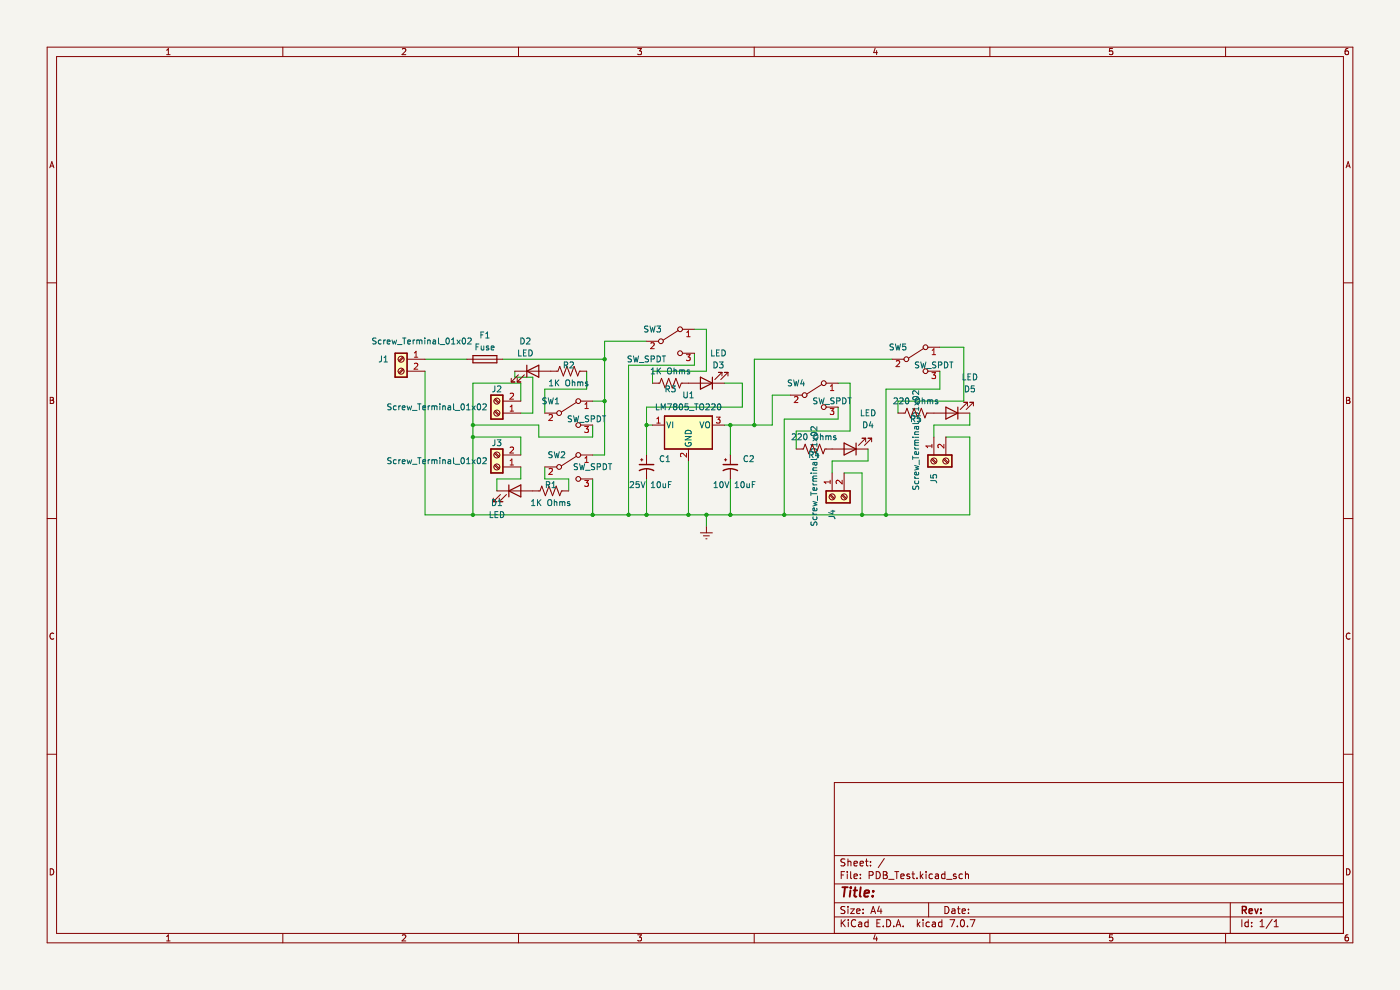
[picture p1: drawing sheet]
(kicad_sch (version 20230121) (generator eeschema)

 (paper "A4")

 (lib_symbols
  (symbol "Connector:Screw_Terminal_01x02" (pin_names (offset 1.016) hide) (in_bom yes) (on_board yes)
   (property "Reference" "J" (at 0 2.54 0) (effects (font (size 1.27 1.27))))
   (property "Value" "Screw_Terminal_01x02" (at 0 -5.08 0) (effects (font (size 1.27 1.27))))
   (property "Footprint" "" (at 0 0 0) (effects (font (size 1.27 1.27)) hide))
   (property "Datasheet" "~" (at 0 0 0) (effects (font (size 1.27 1.27)) hide))
   (symbol "Screw_Terminal_01x02_1_1"
    (rectangle (start -1.27 1.27) (end 1.27 -3.81) (stroke (width 0.254) (type default)) (fill (type background)))
    (circle (center 0 -2.54) (radius 0.635) (stroke (width 0.1524) (type default)) (fill (type none)))
    (polyline (pts (xy -0.5334 -2.2098) (xy 0.3302 -3.048)) (stroke (width 0.1524) (type default)) (fill (type none)))
    (polyline (pts (xy -0.5334 0.3302) (xy 0.3302 -0.508)) (stroke (width 0.1524) (type default)) (fill (type none)))
    (polyline (pts (xy -0.3556 -2.032) (xy 0.508 -2.8702)) (stroke (width 0.1524) (type default)) (fill (type none)))
    (polyline (pts (xy -0.3556 0.508) (xy 0.508 -0.3302)) (stroke (width 0.1524) (type default)) (fill (type none)))
    (circle (center 0 0) (radius 0.635) (stroke (width 0.1524) (type default)) (fill (type none)))
    (pin passive line (at -5.08 0 0) (length 3.81) (name "Pin_1" (effects (font (size 1.27 1.27)))) (number "1" (effects (font (size 1.27 1.27)))))
    (pin passive line (at -5.08 -2.54 0) (length 3.81) (name "Pin_2" (effects (font (size 1.27 1.27)))) (number "2" (effects (font (size 1.27 1.27)))))))
  (symbol "Device:C_Polarized_Small_US" (pin_numbers hide) (pin_names (offset 0.254) hide) (in_bom yes) (on_board yes)
   (property "Reference" "C" (at 0.254 1.778 0) (effects (font (size 1.27 1.27)) (justify left)))
   (property "Value" "C_Polarized_Small_US" (at 0.254 -2.032 0) (effects (font (size 1.27 1.27)) (justify left)))
   (property "Footprint" "" (at 0 0 0) (effects (font (size 1.27 1.27)) hide))
   (property "Datasheet" "~" (at 0 0 0) (effects (font (size 1.27 1.27)) hide))
   (symbol "C_Polarized_Small_US_0_1"
    (polyline (pts (xy -1.524 0.508) (xy 1.524 0.508)) (stroke (width 0.3048) (type default)) (fill (type none)))
    (polyline (pts (xy -1.27 1.524) (xy -0.762 1.524)) (stroke (width 0) (type default)) (fill (type none)))
    (polyline (pts (xy -1.016 1.27) (xy -1.016 1.778)) (stroke (width 0) (type default)) (fill (type none)))
    (arc (start 1.524 -0.762) (mid 0 -0.3734) (end -1.524 -0.762) (stroke (width 0.3048) (type default)) (fill (type none))))
   (symbol "C_Polarized_Small_US_1_1"
    (pin passive line (at 0 2.54 270) (length 2.032) (name "~" (effects (font (size 1.27 1.27)))) (number "1" (effects (font (size 1.27 1.27)))))
    (pin passive line (at 0 -2.54 90) (length 2.032) (name "~" (effects (font (size 1.27 1.27)))) (number "2" (effects (font (size 1.27 1.27)))))))
  (symbol "Device:Fuse" (pin_numbers hide) (pin_names (offset 0)) (in_bom yes) (on_board yes)
   (property "Reference" "F" (at 2.032 0 90) (effects (font (size 1.27 1.27))))
   (property "Value" "Fuse" (at -1.905 0 90) (effects (font (size 1.27 1.27))))
   (property "Footprint" "" (at -1.778 0 90) (effects (font (size 1.27 1.27)) hide))
   (property "Datasheet" "~" (at 0 0 0) (effects (font (size 1.27 1.27)) hide))
   (symbol "Fuse_0_1"
    (rectangle (start -0.762 -2.54) (end 0.762 2.54) (stroke (width 0.254) (type default)) (fill (type none)))
    (polyline (pts (xy 0 2.54) (xy 0 -2.54)) (stroke (width 0) (type default)) (fill (type none))))
   (symbol "Fuse_1_1"
    (pin passive line (at 0 3.81 270) (length 1.27) (name "~" (effects (font (size 1.27 1.27)))) (number "1" (effects (font (size 1.27 1.27)))))
    (pin passive line (at 0 -3.81 90) (length 1.27) (name "~" (effects (font (size 1.27 1.27)))) (number "2" (effects (font (size 1.27 1.27)))))))
  (symbol "Device:LED" (pin_numbers hide) (pin_names (offset 1.016) hide) (in_bom yes) (on_board yes)
   (property "Reference" "D" (at 0 2.54 0) (effects (font (size 1.27 1.27))))
   (property "Value" "LED" (at 0 -2.54 0) (effects (font (size 1.27 1.27))))
   (property "Footprint" "" (at 0 0 0) (effects (font (size 1.27 1.27)) hide))
   (property "Datasheet" "~" (at 0 0 0) (effects (font (size 1.27 1.27)) hide))
   (symbol "LED_0_1"
    (polyline (pts (xy -1.27 -1.27) (xy -1.27 1.27)) (stroke (width 0.254) (type default)) (fill (type none)))
    (polyline (pts (xy -1.27 0) (xy 1.27 0)) (stroke (width 0) (type default)) (fill (type none)))
    (polyline (pts (xy 1.27 -1.27) (xy 1.27 1.27) (xy -1.27 0) (xy 1.27 -1.27)) (stroke (width 0.254) (type default)) (fill (type none)))
    (polyline (pts (xy -3.048 -0.762) (xy -4.572 -2.286) (xy -3.81 -2.286) (xy -4.572 -2.286) (xy -4.572 -1.524)) (stroke (width 0) (type default)) (fill (type none)))
    (polyline (pts (xy -1.778 -0.762) (xy -3.302 -2.286) (xy -2.54 -2.286) (xy -3.302 -2.286) (xy -3.302 -1.524)) (stroke (width 0) (type default)) (fill (type none))))
   (symbol "LED_1_1"
    (pin passive line (at -3.81 0 0) (length 2.54) (name "K" (effects (font (size 1.27 1.27)))) (number "1" (effects (font (size 1.27 1.27)))))
    (pin passive line (at 3.81 0 180) (length 2.54) (name "A" (effects (font (size 1.27 1.27)))) (number "2" (effects (font (size 1.27 1.27)))))))
  (symbol "Device:R_US" (pin_numbers hide) (pin_names (offset 0)) (in_bom yes) (on_board yes)
   (property "Reference" "R" (at 2.54 0 90) (effects (font (size 1.27 1.27))))
   (property "Value" "R_US" (at -2.54 0 90) (effects (font (size 1.27 1.27))))
   (property "Footprint" "" (at 1.016 -0.254 90) (effects (font (size 1.27 1.27)) hide))
   (property "Datasheet" "~" (at 0 0 0) (effects (font (size 1.27 1.27)) hide))
   (symbol "R_US_0_1"
    (polyline (pts (xy 0 -2.286) (xy 0 -2.54)) (stroke (width 0) (type default)) (fill (type none)))
    (polyline (pts (xy 0 2.286) (xy 0 2.54)) (stroke (width 0) (type default)) (fill (type none)))
    (polyline (pts (xy 0 -0.762) (xy 1.016 -1.143) (xy 0 -1.524) (xy -1.016 -1.905) (xy 0 -2.286)) (stroke (width 0) (type default)) (fill (type none)))
    (polyline (pts (xy 0 0.762) (xy 1.016 0.381) (xy 0 0) (xy -1.016 -0.381) (xy 0 -0.762)) (stroke (width 0) (type default)) (fill (type none)))
    (polyline (pts (xy 0 2.286) (xy 1.016 1.905) (xy 0 1.524) (xy -1.016 1.143) (xy 0 0.762)) (stroke (width 0) (type default)) (fill (type none))))
   (symbol "R_US_1_1"
    (pin passive line (at 0 3.81 270) (length 1.27) (name "~" (effects (font (size 1.27 1.27)))) (number "1" (effects (font (size 1.27 1.27)))))
    (pin passive line (at 0 -3.81 90) (length 1.27) (name "~" (effects (font (size 1.27 1.27)))) (number "2" (effects (font (size 1.27 1.27)))))))
  (symbol "Regulator_Linear:LM7805_TO220" (pin_names (offset 0.254)) (in_bom yes) (on_board yes)
   (property "Reference" "U" (at -3.81 3.175 0) (effects (font (size 1.27 1.27))))
   (property "Value" "LM7805_TO220" (at 0 3.175 0) (effects (font (size 1.27 1.27)) (justify left)))
   (property "Footprint" "Package_TO_SOT_THT:TO-220-3_Vertical" (at 0 5.715 0) (effects (font (size 1.27 1.27) italic) hide))
   (property "Datasheet" "https://www.onsemi.cn/PowerSolutions/document/MC7800-D.PDF" (at 0 -1.27 0) (effects (font (size 1.27 1.27)) hide))
   (symbol "LM7805_TO220_0_1"
    (rectangle (start -5.08 1.905) (end 5.08 -5.08) (stroke (width 0.254) (type default)) (fill (type background))))
   (symbol "LM7805_TO220_1_1"
    (pin power_in line (at -7.62 0 0) (length 2.54) (name "VI" (effects (font (size 1.27 1.27)))) (number "1" (effects (font (size 1.27 1.27)))))
    (pin power_in line (at 0 -7.62 90) (length 2.54) (name "GND" (effects (font (size 1.27 1.27)))) (number "2" (effects (font (size 1.27 1.27)))))
    (pin power_out line (at 7.62 0 180) (length 2.54) (name "VO" (effects (font (size 1.27 1.27)))) (number "3" (effects (font (size 1.27 1.27)))))))
  (symbol "Switch:SW_SPDT" (pin_names (offset 0) hide) (in_bom yes) (on_board yes)
   (property "Reference" "SW" (at 0 4.318 0) (effects (font (size 1.27 1.27))))
   (property "Value" "SW_SPDT" (at 0 -5.08 0) (effects (font (size 1.27 1.27))))
   (property "Footprint" "" (at 0 0 0) (effects (font (size 1.27 1.27)) hide))
   (property "Datasheet" "~" (at 0 0 0) (effects (font (size 1.27 1.27)) hide))
   (symbol "SW_SPDT_0_0"
    (circle (center -2.032 0) (radius 0.508) (stroke (width 0) (type default)) (fill (type none)))
    (circle (center 2.032 -2.54) (radius 0.508) (stroke (width 0) (type default)) (fill (type none))))
   (symbol "SW_SPDT_0_1"
    (polyline (pts (xy -1.524 0.254) (xy 1.651 2.286)) (stroke (width 0) (type default)) (fill (type none)))
    (circle (center 2.032 2.54) (radius 0.508) (stroke (width 0) (type default)) (fill (type none))))
   (symbol "SW_SPDT_1_1"
    (pin passive line (at 5.08 2.54 180) (length 2.54) (name "A" (effects (font (size 1.27 1.27)))) (number "1" (effects (font (size 1.27 1.27)))))
    (pin passive line (at -5.08 0 0) (length 2.54) (name "B" (effects (font (size 1.27 1.27)))) (number "2" (effects (font (size 1.27 1.27)))))
    (pin passive line (at 5.08 -2.54 180) (length 2.54) (name "C" (effects (font (size 1.27 1.27)))) (number "3" (effects (font (size 1.27 1.27)))))))
  (symbol "power:Earth" (power) (pin_names (offset 0)) (in_bom yes) (on_board yes)
   (property "Reference" "#PWR" (at 0 -6.35 0) (effects (font (size 1.27 1.27)) hide))
   (property "Value" "Earth" (at 0 -3.81 0) (effects (font (size 1.27 1.27)) hide))
   (property "Footprint" "" (at 0 0 0) (effects (font (size 1.27 1.27)) hide))
   (property "Datasheet" "~" (at 0 0 0) (effects (font (size 1.27 1.27)) hide))
   (symbol "Earth_0_1"
    (polyline (pts (xy -0.635 -1.905) (xy 0.635 -1.905)) (stroke (width 0) (type default)) (fill (type none)))
    (polyline (pts (xy -0.127 -2.54) (xy 0.127 -2.54)) (stroke (width 0) (type default)) (fill (type none)))
    (polyline (pts (xy 0 -1.27) (xy 0 0)) (stroke (width 0) (type default)) (fill (type none)))
    (polyline (pts (xy 1.27 -1.27) (xy -1.27 -1.27)) (stroke (width 0) (type default)) (fill (type none))))
   (symbol "Earth_1_1"
    (pin power_in line (at 0 0 270) (length 0) hide (name "Earth" (effects (font (size 1.27 1.27)))) (number "1" (effects (font (size 1.27 1.27))))))))

 (junction (at 149.86 109.22) (diameter 0) (color 0 0 0 0))
 (junction (at 166.37 109.22) (diameter 0) (color 0 0 0 0))
 (junction (at 128.27 76.2) (diameter 0) (color 0 0 0 0))
 (junction (at 182.88 109.22) (diameter 0) (color 0 0 0 0))
 (junction (at 100.33 92.71) (diameter 0) (color 0 0 0 0))
 (junction (at 146.05 109.22) (diameter 0) (color 0 0 0 0))
 (junction (at 100.33 109.22) (diameter 0) (color 0 0 0 0))
 (junction (at 100.33 90.17) (diameter 0) (color 0 0 0 0))
 (junction (at 160.02 90.17) (diameter 0) (color 0 0 0 0))
 (junction (at 154.94 109.22) (diameter 0) (color 0 0 0 0))
 (junction (at 187.96 109.22) (diameter 0) (color 0 0 0 0))
 (junction (at 154.94 90.17) (diameter 0) (color 0 0 0 0))
 (junction (at 133.35 109.22) (diameter 0) (color 0 0 0 0))
 (junction (at 137.16 90.17) (diameter 0) (color 0 0 0 0))
 (junction (at 125.73 109.22) (diameter 0) (color 0 0 0 0))
 (junction (at 128.27 85.09) (diameter 0) (color 0 0 0 0))
 (junction (at 137.16 109.22) (diameter 0) (color 0 0 0 0))

 (wire (pts (xy 180.34 81.28) (xy 180.34 91.44)) (stroke (width 0) (type default)))
 (wire (pts (xy 154.94 109.22) (xy 166.37 109.22)) (stroke (width 0) (type default)))
 (wire (pts (xy 106.68 76.2) (xy 128.27 76.2)) (stroke (width 0) (type default)))
 (wire (pts (xy 180.34 91.44) (xy 168.91 91.44)) (stroke (width 0) (type default)))
 (wire (pts (xy 124.46 78.74) (xy 124.46 82.55)) (stroke (width 0) (type default)))
 (wire (pts (xy 125.73 92.71) (xy 114.3 92.71)) (stroke (width 0) (type default)))
 (wire (pts (xy 205.74 92.71) (xy 205.74 109.22)) (stroke (width 0) (type default)))
 (wire (pts (xy 149.86 69.85) (xy 149.86 78.74)) (stroke (width 0) (type default)))
 (wire (pts (xy 182.88 109.22) (xy 187.96 109.22)) (stroke (width 0) (type default)))
 (wire (pts (xy 125.73 90.17) (xy 125.73 92.71)) (stroke (width 0) (type default)))
 (wire (pts (xy 177.8 86.36) (xy 177.8 88.9)) (stroke (width 0) (type default)))
 (wire (pts (xy 146.05 97.79) (xy 146.05 109.22)) (stroke (width 0) (type default)))
 (wire (pts (xy 113.03 80.01) (xy 109.22 80.01)) (stroke (width 0) (type default)))
 (wire (pts (xy 110.49 99.06) (xy 110.49 101.6)) (stroke (width 0) (type default)))
 (wire (pts (xy 137.16 72.39) (xy 128.27 72.39)) (stroke (width 0) (type default)))
 (wire (pts (xy 105.41 104.14) (xy 105.41 101.6)) (stroke (width 0) (type default)))
 (wire (pts (xy 154.94 90.17) (xy 160.02 90.17)) (stroke (width 0) (type default)))
 (wire (pts (xy 184.15 95.25) (xy 184.15 97.79)) (stroke (width 0) (type default)))
 (wire (pts (xy 160.02 76.2) (xy 160.02 90.17)) (stroke (width 0) (type default)))
 (wire (pts (xy 114.3 92.71) (xy 114.3 90.17)) (stroke (width 0) (type default)))
 (wire (pts (xy 157.48 81.28) (xy 157.48 86.36)) (stroke (width 0) (type default)))
 (wire (pts (xy 205.74 87.63) (xy 205.74 90.17)) (stroke (width 0) (type default)))
 (wire (pts (xy 137.16 109.22) (xy 146.05 109.22)) (stroke (width 0) (type default)))
 (wire (pts (xy 100.33 109.22) (xy 125.73 109.22)) (stroke (width 0) (type default)))
 (wire (pts (xy 149.86 109.22) (xy 149.86 111.76)) (stroke (width 0) (type default)))
 (wire (pts (xy 133.35 77.47) (xy 133.35 109.22)) (stroke (width 0) (type default)))
 (wire (pts (xy 153.67 81.28) (xy 157.48 81.28)) (stroke (width 0) (type default)))
 (wire (pts (xy 125.73 96.52) (xy 128.27 96.52)) (stroke (width 0) (type default)))
 (wire (pts (xy 157.48 86.36) (xy 137.16 86.36)) (stroke (width 0) (type default)))
 (wire (pts (xy 163.83 83.82) (xy 163.83 90.17)) (stroke (width 0) (type default)))
 (wire (pts (xy 100.33 109.22) (xy 100.33 92.71)) (stroke (width 0) (type default)))
 (wire (pts (xy 199.39 73.66) (xy 204.47 73.66)) (stroke (width 0) (type default)))
 (wire (pts (xy 125.73 109.22) (xy 133.35 109.22)) (stroke (width 0) (type default)))
 (wire (pts (xy 147.32 69.85) (xy 149.86 69.85)) (stroke (width 0) (type default)))
 (wire (pts (xy 105.41 101.6) (xy 110.49 101.6)) (stroke (width 0) (type default)))
 (wire (pts (xy 187.96 82.55) (xy 187.96 109.22)) (stroke (width 0) (type default)))
 (wire (pts (xy 189.23 76.2) (xy 160.02 76.2)) (stroke (width 0) (type default)))
 (wire (pts (xy 199.39 82.55) (xy 187.96 82.55)) (stroke (width 0) (type default)))
 (wire (pts (xy 187.96 109.22) (xy 205.74 109.22)) (stroke (width 0) (type default)))
 (wire (pts (xy 128.27 85.09) (xy 125.73 85.09)) (stroke (width 0) (type default)))
 (wire (pts (xy 154.94 101.6) (xy 154.94 109.22)) (stroke (width 0) (type default)))
 (wire (pts (xy 114.3 90.17) (xy 100.33 90.17)) (stroke (width 0) (type default)))
 (wire (pts (xy 177.8 88.9) (xy 166.37 88.9)) (stroke (width 0) (type default)))
 (wire (pts (xy 147.32 77.47) (xy 133.35 77.47)) (stroke (width 0) (type default)))
 (wire (pts (xy 110.49 81.28) (xy 110.49 85.09)) (stroke (width 0) (type default)))
 (wire (pts (xy 133.35 109.22) (xy 137.16 109.22)) (stroke (width 0) (type default)))
 (wire (pts (xy 137.16 90.17) (xy 137.16 96.52)) (stroke (width 0) (type default)))
 (wire (pts (xy 166.37 109.22) (xy 182.88 109.22)) (stroke (width 0) (type default)))
 (wire (pts (xy 198.12 90.17) (xy 198.12 92.71)) (stroke (width 0) (type default)))
 (wire (pts (xy 115.57 101.6) (xy 120.65 101.6)) (stroke (width 0) (type default)))
 (wire (pts (xy 90.17 76.2) (xy 99.06 76.2)) (stroke (width 0) (type default)))
 (wire (pts (xy 115.57 99.06) (xy 115.57 101.6)) (stroke (width 0) (type default)))
 (wire (pts (xy 110.49 92.71) (xy 100.33 92.71)) (stroke (width 0) (type default)))
 (wire (pts (xy 90.17 109.22) (xy 100.33 109.22)) (stroke (width 0) (type default)))
 (wire (pts (xy 128.27 96.52) (xy 128.27 85.09)) (stroke (width 0) (type default)))
 (wire (pts (xy 137.16 101.6) (xy 137.16 109.22)) (stroke (width 0) (type default)))
 (wire (pts (xy 149.86 78.74) (xy 138.43 78.74)) (stroke (width 0) (type default)))
 (wire (pts (xy 153.67 90.17) (xy 154.94 90.17)) (stroke (width 0) (type default)))
 (wire (pts (xy 184.15 97.79) (xy 176.53 97.79)) (stroke (width 0) (type default)))
 (wire (pts (xy 154.94 90.17) (xy 154.94 96.52)) (stroke (width 0) (type default)))
 (wire (pts (xy 138.43 78.74) (xy 138.43 81.28)) (stroke (width 0) (type default)))
 (wire (pts (xy 109.22 80.01) (xy 109.22 78.74)) (stroke (width 0) (type default)))
 (wire (pts (xy 128.27 76.2) (xy 128.27 85.09)) (stroke (width 0) (type default)))
 (wire (pts (xy 199.39 78.74) (xy 199.39 82.55)) (stroke (width 0) (type default)))
 (wire (pts (xy 167.64 83.82) (xy 163.83 83.82)) (stroke (width 0) (type default)))
 (wire (pts (xy 115.57 82.55) (xy 115.57 87.63)) (stroke (width 0) (type default)))
 (wire (pts (xy 177.8 81.28) (xy 180.34 81.28)) (stroke (width 0) (type default)))
 (wire (pts (xy 137.16 90.17) (xy 138.43 90.17)) (stroke (width 0) (type default)))
 (wire (pts (xy 204.47 85.09) (xy 190.5 85.09)) (stroke (width 0) (type default)))
 (wire (pts (xy 147.32 74.93) (xy 147.32 77.47)) (stroke (width 0) (type default)))
 (wire (pts (xy 190.5 85.09) (xy 190.5 87.63)) (stroke (width 0) (type default)))
 (wire (pts (xy 120.65 101.6) (xy 120.65 104.14)) (stroke (width 0) (type default)))
 (wire (pts (xy 182.88 100.33) (xy 182.88 109.22)) (stroke (width 0) (type default)))
 (wire (pts (xy 90.17 78.74) (xy 90.17 109.22)) (stroke (width 0) (type default)))
 (wire (pts (xy 113.03 87.63) (xy 113.03 80.01)) (stroke (width 0) (type default)))
 (wire (pts (xy 100.33 92.71) (xy 100.33 90.17)) (stroke (width 0) (type default)))
 (wire (pts (xy 125.73 101.6) (xy 125.73 109.22)) (stroke (width 0) (type default)))
 (wire (pts (xy 166.37 88.9) (xy 166.37 109.22)) (stroke (width 0) (type default)))
 (wire (pts (xy 146.05 109.22) (xy 149.86 109.22)) (stroke (width 0) (type default)))
 (wire (pts (xy 200.66 92.71) (xy 205.74 92.71)) (stroke (width 0) (type default)))
 (wire (pts (xy 137.16 86.36) (xy 137.16 90.17)) (stroke (width 0) (type default)))
 (wire (pts (xy 176.53 97.79) (xy 176.53 100.33)) (stroke (width 0) (type default)))
 (wire (pts (xy 179.07 100.33) (xy 182.88 100.33)) (stroke (width 0) (type default)))
 (wire (pts (xy 149.86 109.22) (xy 154.94 109.22)) (stroke (width 0) (type default)))
 (wire (pts (xy 124.46 82.55) (xy 115.57 82.55)) (stroke (width 0) (type default)))
 (wire (pts (xy 110.49 87.63) (xy 113.03 87.63)) (stroke (width 0) (type default)))
 (wire (pts (xy 100.33 90.17) (xy 100.33 81.28)) (stroke (width 0) (type default)))
 (wire (pts (xy 110.49 92.71) (xy 110.49 96.52)) (stroke (width 0) (type default)))
 (wire (pts (xy 128.27 72.39) (xy 128.27 76.2)) (stroke (width 0) (type default)))
 (wire (pts (xy 205.74 90.17) (xy 198.12 90.17)) (stroke (width 0) (type default)))
 (wire (pts (xy 168.91 91.44) (xy 168.91 95.25)) (stroke (width 0) (type default)))
 (wire (pts (xy 204.47 73.66) (xy 204.47 85.09)) (stroke (width 0) (type default)))
 (wire (pts (xy 100.33 81.28) (xy 110.49 81.28)) (stroke (width 0) (type default)))
 (wire (pts (xy 160.02 90.17) (xy 163.83 90.17)) (stroke (width 0) (type default)))

 (symbol (lib_id "Switch:SW_SPDT") (at 172.72 83.82 0) (unit 1) (in_bom yes) (on_board yes) (dnp no)
  (property "Reference" "SW4" (at 168.91 81.28 0) (effects (font (size 1.27 1.27))))
  (property "Value" "SW_SPDT" (at 176.53 85.09 0) (effects (font (size 1.27 1.27))))
  (property "Footprint" "Button_Switch_THT:SW_DIP_SPSTx01_Slide_9.78x4.72mm_W7.62mm_P2.54mm" (at 172.72 83.82 0) (effects (font (size 1.27 1.27)) hide))
  (property "Datasheet" "~" (at 172.72 83.82 0) (effects (font (size 1.27 1.27)) hide)) (pin "1") (pin "2") (pin "3"))

 (symbol (lib_id "Switch:SW_SPDT") (at 120.65 99.06 0) (unit 1) (in_bom yes) (on_board yes) (dnp no)
  (property "Reference" "SW2" (at 118.11 96.52 0) (effects (font (size 1.27 1.27))))
  (property "Value" "SW_SPDT" (at 125.73 99.06 0) (effects (font (size 1.27 1.27))))
  (property "Footprint" "Button_Switch_THT:SW_DIP_SPSTx01_Slide_9.78x4.72mm_W7.62mm_P2.54mm" (at 120.65 99.06 0) (effects (font (size 1.27 1.27)) hide))
  (property "Datasheet" "~" (at 120.65 99.06 0) (effects (font (size 1.27 1.27)) hide)) (pin "1") (pin "2") (pin "3"))

 (symbol (lib_id "Device:R_US") (at 120.65 78.74 90) (unit 1) (in_bom yes) (on_board yes) (dnp no)
  (property "Reference" "R2" (at 120.65 77.47 90) (effects (font (size 1.27 1.27))))
  (property "Value" "1K Ohms" (at 120.65 81.28 90) (effects (font (size 1.27 1.27))))
  (property "Footprint" "Resistor_THT:R_Axial_DIN0204_L3.6mm_D1.6mm_P7.62mm_Horizontal" (at 120.904 77.724 90) (effects (font (size 1.27 1.27)) hide))
  (property "Datasheet" "~" (at 120.65 78.74 0) (effects (font (size 1.27 1.27)) hide)) (pin "1") (pin "2"))

 (symbol (lib_id "Connector:Screw_Terminal_01x02") (at 105.41 87.63 180) (unit 1) (in_bom yes) (on_board yes) (dnp no)
  (property "Reference" "J2" (at 105.41 82.55 0) (effects (font (size 1.27 1.27))))
  (property "Value" "Screw_Terminal_01x02" (at 92.71 86.36 0) (effects (font (size 1.27 1.27))))
  (property "Footprint" "TerminalBlock:TerminalBlock_Altech_AK300-2_P5.00mm" (at 105.41 87.63 0) (effects (font (size 1.27 1.27)) hide))
  (property "Datasheet" "~" (at 105.41 87.63 0) (effects (font (size 1.27 1.27)) hide)) (pin "1") (pin "2"))

 (symbol (lib_id "Device:LED") (at 149.86 81.28 180) (unit 1) (in_bom yes) (on_board yes) (dnp no)
  (property "Reference" "D3" (at 152.4 77.47 0) (effects (font (size 1.27 1.27))))
  (property "Value" "LED" (at 152.4 74.93 0) (effects (font (size 1.27 1.27))))
  (property "Footprint" "LED_THT:LED_D4.0mm" (at 149.86 81.28 0) (effects (font (size 1.27 1.27)) hide))
  (property "Datasheet" "~" (at 149.86 81.28 0) (effects (font (size 1.27 1.27)) hide)) (pin "1") (pin "2"))

 (symbol (lib_id "Connector:Screw_Terminal_01x02") (at 105.41 99.06 180) (unit 1) (in_bom yes) (on_board yes) (dnp no)
  (property "Reference" "J3" (at 105.41 93.98 0) (effects (font (size 1.27 1.27))))
  (property "Value" "Screw_Terminal_01x02" (at 92.71 97.79 0) (effects (font (size 1.27 1.27))))
  (property "Footprint" "TerminalBlock:TerminalBlock_Altech_AK300-2_P5.00mm" (at 105.41 99.06 0) (effects (font (size 1.27 1.27)) hide))
  (property "Datasheet" "~" (at 105.41 99.06 0) (effects (font (size 1.27 1.27)) hide)) (pin "1") (pin "2"))

 (symbol (lib_id "power:Earth") (at 149.86 111.76 0) (unit 1) (in_bom yes) (on_board yes) (dnp no) (fields_autoplaced)
  (property "Reference" "#PWR01" (at 149.86 118.11 0) (effects (font (size 1.27 1.27)) hide))
  (property "Value" "Earth" (at 149.86 115.57 0) (effects (font (size 1.27 1.27)) hide))
  (property "Footprint" "" (at 149.86 111.76 0) (effects (font (size 1.27 1.27)) hide))
  (property "Datasheet" "~" (at 149.86 111.76 0) (effects (font (size 1.27 1.27)) hide)) (pin "1"))

 (symbol (lib_id "Device:C_Polarized_Small_US") (at 137.16 99.06 0) (unit 1) (in_bom yes) (on_board yes) (dnp no)
  (property "Reference" "C1" (at 139.7 97.3582 0) (effects (font (size 1.27 1.27)) (justify left)))
  (property "Value" "25V 10uF" (at 133.35 102.87 0) (effects (font (size 1.27 1.27)) (justify left)))
  (property "Footprint" "Capacitor_THT:CP_Radial_D8.0mm_P3.50mm" (at 137.16 99.06 0) (effects (font (size 1.27 1.27)) hide))
  (property "Datasheet" "~" (at 137.16 99.06 0) (effects (font (size 1.27 1.27)) hide)) (pin "1") (pin "2"))

 (symbol (lib_id "Switch:SW_SPDT") (at 142.24 72.39 0) (unit 1) (in_bom yes) (on_board yes) (dnp no)
  (property "Reference" "SW3" (at 138.43 69.85 0) (effects (font (size 1.27 1.27))))
  (property "Value" "SW_SPDT" (at 137.16 76.2 0) (effects (font (size 1.27 1.27))))
  (property "Footprint" "Button_Switch_THT:SW_DIP_SPSTx01_Slide_9.78x4.72mm_W7.62mm_P2.54mm" (at 142.24 72.39 0) (effects (font (size 1.27 1.27)) hide))
  (property "Datasheet" "~" (at 142.24 72.39 0) (effects (font (size 1.27 1.27)) hide)) (pin "1") (pin "2") (pin "3"))

 (symbol (lib_id "Switch:SW_SPDT") (at 194.31 76.2 0) (unit 1) (in_bom yes) (on_board yes) (dnp no)
  (property "Reference" "SW5" (at 190.5 73.66 0) (effects (font (size 1.27 1.27))))
  (property "Value" "SW_SPDT" (at 198.12 77.47 0) (effects (font (size 1.27 1.27))))
  (property "Footprint" "Button_Switch_THT:SW_DIP_SPSTx01_Slide_9.78x4.72mm_W7.62mm_P2.54mm" (at 194.31 76.2 0) (effects (font (size 1.27 1.27)) hide))
  (property "Datasheet" "~" (at 194.31 76.2 0) (effects (font (size 1.27 1.27)) hide)) (pin "1") (pin "2") (pin "3"))

 (symbol (lib_id "Device:C_Polarized_Small_US") (at 154.94 99.06 0) (unit 1) (in_bom yes) (on_board yes) (dnp no)
  (property "Reference" "C2" (at 157.48 97.3582 0) (effects (font (size 1.27 1.27)) (justify left)))
  (property "Value" "10V 10uF" (at 151.13 102.87 0) (effects (font (size 1.27 1.27)) (justify left)))
  (property "Footprint" "Capacitor_THT:CP_Radial_D8.0mm_P3.50mm" (at 154.94 99.06 0) (effects (font (size 1.27 1.27)) hide))
  (property "Datasheet" "~" (at 154.94 99.06 0) (effects (font (size 1.27 1.27)) hide)) (pin "1") (pin "2"))

 (symbol (lib_id "Device:LED") (at 201.93 87.63 180) (unit 1) (in_bom yes) (on_board yes) (dnp no)
  (property "Reference" "D5" (at 205.74 82.55 0) (effects (font (size 1.27 1.27))))
  (property "Value" "LED" (at 205.74 80.01 0) (effects (font (size 1.27 1.27))))
  (property "Footprint" "LED_THT:LED_D4.0mm" (at 201.93 87.63 0) (effects (font (size 1.27 1.27)) hide))
  (property "Datasheet" "~" (at 201.93 87.63 0) (effects (font (size 1.27 1.27)) hide)) (pin "1") (pin "2"))

 (symbol (lib_id "Regulator_Linear:LM7805_TO220") (at 146.05 90.17 0) (unit 1) (in_bom yes) (on_board yes) (dnp no) (fields_autoplaced)
  (property "Reference" "U1" (at 146.05 83.82 0) (effects (font (size 1.27 1.27))))
  (property "Value" "LM7805_TO220" (at 146.05 86.36 0) (effects (font (size 1.27 1.27))))
  (property "Footprint" "Package_TO_SOT_THT:TO-220-3_Vertical" (at 146.05 84.455 0) (effects (font (size 1.27 1.27) italic) hide))
  (property "Datasheet" "https://www.onsemi.cn/PowerSolutions/document/MC7800-D.PDF" (at 146.05 91.44 0) (effects (font (size 1.27 1.27)) hide)) (pin "1") (pin "2") (pin "3"))

 (symbol (lib_id "Connector:Screw_Terminal_01x02") (at 176.53 105.41 90) (mirror x) (unit 1) (in_bom yes) (on_board yes) (dnp no)
  (property "Reference" "J4" (at 176.53 107.95 0) (effects (font (size 1.27 1.27)) (justify left)))
  (property "Value" "Screw_Terminal_01x02" (at 172.72 90.17 0) (effects (font (size 1.27 1.27)) (justify left)))
  (property "Footprint" "TerminalBlock:TerminalBlock_Altech_AK300-2_P5.00mm" (at 176.53 105.41 0) (effects (font (size 1.27 1.27)) hide))
  (property "Datasheet" "~" (at 176.53 105.41 0) (effects (font (size 1.27 1.27)) hide)) (pin "1") (pin "2"))

 (symbol (lib_id "Device:LED") (at 180.34 95.25 180) (unit 1) (in_bom yes) (on_board yes) (dnp no)
  (property "Reference" "D4" (at 184.15 90.17 0) (effects (font (size 1.27 1.27))))
  (property "Value" "LED" (at 184.15 87.63 0) (effects (font (size 1.27 1.27))))
  (property "Footprint" "LED_THT:LED_D4.0mm" (at 180.34 95.25 0) (effects (font (size 1.27 1.27)) hide))
  (property "Datasheet" "~" (at 180.34 95.25 0) (effects (font (size 1.27 1.27)) hide)) (pin "1") (pin "2"))

 (symbol (lib_id "Connector:Screw_Terminal_01x02") (at 198.12 97.79 90) (mirror x) (unit 1) (in_bom yes) (on_board yes) (dnp no)
  (property "Reference" "J5" (at 198.12 100.33 0) (effects (font (size 1.27 1.27)) (justify left)))
  (property "Value" "Screw_Terminal_01x02" (at 194.31 82.55 0) (effects (font (size 1.27 1.27)) (justify left)))
  (property "Footprint" "TerminalBlock:TerminalBlock_Altech_AK300-2_P5.00mm" (at 198.12 97.79 0) (effects (font (size 1.27 1.27)) hide))
  (property "Datasheet" "~" (at 198.12 97.79 0) (effects (font (size 1.27 1.27)) hide)) (pin "1") (pin "2"))

 (symbol (lib_id "Device:R_US") (at 142.24 81.28 270) (unit 1) (in_bom yes) (on_board yes) (dnp no)
  (property "Reference" "R3" (at 142.24 82.55 90) (effects (font (size 1.27 1.27))))
  (property "Value" "1K Ohms" (at 142.24 78.74 90) (effects (font (size 1.27 1.27))))
  (property "Footprint" "Resistor_THT:R_Axial_DIN0204_L3.6mm_D1.6mm_P7.62mm_Horizontal" (at 141.986 82.296 90) (effects (font (size 1.27 1.27)) hide))
  (property "Datasheet" "~" (at 142.24 81.28 0) (effects (font (size 1.27 1.27)) hide)) (pin "1") (pin "2"))

 (symbol (lib_id "Device:Fuse") (at 102.87 76.2 90) (unit 1) (in_bom yes) (on_board yes) (dnp no) (fields_autoplaced)
  (property "Reference" "F1" (at 102.87 71.12 90) (effects (font (size 1.27 1.27))))
  (property "Value" "Fuse" (at 102.87 73.66 90) (effects (font (size 1.27 1.27))))
  (property "Footprint" "Fuse:Fuse_2010_5025Metric" (at 102.87 77.978 90) (effects (font (size 1.27 1.27)) hide))
  (property "Datasheet" "~" (at 102.87 76.2 0) (effects (font (size 1.27 1.27)) hide)) (pin "1") (pin "2"))

 (symbol (lib_id "Switch:SW_SPDT") (at 120.65 87.63 0) (unit 1) (in_bom yes) (on_board yes) (dnp no)
  (property "Reference" "SW1" (at 116.84 85.09 0) (effects (font (size 1.27 1.27))))
  (property "Value" "SW_SPDT" (at 124.46 88.9 0) (effects (font (size 1.27 1.27))))
  (property "Footprint" "Button_Switch_THT:SW_DIP_SPSTx01_Slide_9.78x4.72mm_W7.62mm_P2.54mm" (at 120.65 87.63 0) (effects (font (size 1.27 1.27)) hide))
  (property "Datasheet" "~" (at 120.65 87.63 0) (effects (font (size 1.27 1.27)) hide)) (pin "1") (pin "2") (pin "3"))

 (symbol (lib_id "Connector:Screw_Terminal_01x02") (at 85.09 76.2 0) (mirror y) (unit 1) (in_bom yes) (on_board yes) (dnp no)
  (property "Reference" "J1" (at 82.55 76.2 0) (effects (font (size 1.27 1.27)) (justify left)))
  (property "Value" "Screw_Terminal_01x02" (at 100.33 72.39 0) (effects (font (size 1.27 1.27)) (justify left)))
  (property "Footprint" "TerminalBlock:TerminalBlock_Altech_AK300-2_P5.00mm" (at 85.09 76.2 0) (effects (font (size 1.27 1.27)) hide))
  (property "Datasheet" "~" (at 85.09 76.2 0) (effects (font (size 1.27 1.27)) hide)) (pin "1") (pin "2"))

 (symbol (lib_id "Device:LED") (at 109.22 104.14 0) (unit 1) (in_bom yes) (on_board yes) (dnp no)
  (property "Reference" "D1" (at 105.41 106.68 0) (effects (font (size 1.27 1.27))))
  (property "Value" "LED" (at 105.41 109.22 0) (effects (font (size 1.27 1.27))))
  (property "Footprint" "LED_THT:LED_D4.0mm" (at 109.22 104.14 0) (effects (font (size 1.27 1.27)) hide))
  (property "Datasheet" "~" (at 109.22 104.14 0) (effects (font (size 1.27 1.27)) hide)) (pin "1") (pin "2"))

 (symbol (lib_id "Device:R_US") (at 116.84 104.14 90) (unit 1) (in_bom yes) (on_board yes) (dnp no)
  (property "Reference" "R1" (at 116.84 102.87 90) (effects (font (size 1.27 1.27))))
  (property "Value" "1K Ohms" (at 116.84 106.68 90) (effects (font (size 1.27 1.27))))
  (property "Footprint" "Resistor_THT:R_Axial_DIN0204_L3.6mm_D1.6mm_P7.62mm_Horizontal" (at 117.094 103.124 90) (effects (font (size 1.27 1.27)) hide))
  (property "Datasheet" "~" (at 116.84 104.14 0) (effects (font (size 1.27 1.27)) hide)) (pin "1") (pin "2"))

 (symbol (lib_id "Device:LED") (at 113.03 78.74 0) (unit 1) (in_bom yes) (on_board yes) (dnp no) (fields_autoplaced)
  (property "Reference" "D2" (at 111.4425 72.39 0) (effects (font (size 1.27 1.27))))
  (property "Value" "LED" (at 111.4425 74.93 0) (effects (font (size 1.27 1.27))))
  (property "Footprint" "LED_THT:LED_D4.0mm" (at 113.03 78.74 0) (effects (font (size 1.27 1.27)) hide))
  (property "Datasheet" "~" (at 113.03 78.74 0) (effects (font (size 1.27 1.27)) hide)) (pin "1") (pin "2"))

 (symbol (lib_id "Device:R_US") (at 194.31 87.63 270) (unit 1) (in_bom yes) (on_board yes) (dnp no)
  (property "Reference" "R5" (at 194.31 88.9 90) (effects (font (size 1.27 1.27))))
  (property "Value" "220 Ohms" (at 194.31 85.09 90) (effects (font (size 1.27 1.27))))
  (property "Footprint" "Resistor_THT:R_Axial_DIN0204_L3.6mm_D1.6mm_P7.62mm_Horizontal" (at 194.056 88.646 90) (effects (font (size 1.27 1.27)) hide))
  (property "Datasheet" "~" (at 194.31 87.63 0) (effects (font (size 1.27 1.27)) hide)) (pin "1") (pin "2"))

 (symbol (lib_id "Device:R_US") (at 172.72 95.25 270) (unit 1) (in_bom yes) (on_board yes) (dnp no)
  (property "Reference" "R4" (at 172.72 96.52 90) (effects (font (size 1.27 1.27))))
  (property "Value" "220 Ohms" (at 172.72 92.71 90) (effects (font (size 1.27 1.27))))
  (property "Footprint" "Resistor_THT:R_Axial_DIN0204_L3.6mm_D1.6mm_P7.62mm_Horizontal" (at 172.466 96.266 90) (effects (font (size 1.27 1.27)) hide))
  (property "Datasheet" "~" (at 172.72 95.25 0) (effects (font (size 1.27 1.27)) hide)) (pin "1") (pin "2"))

 (sheet_instances (path "" (page "1"))))
